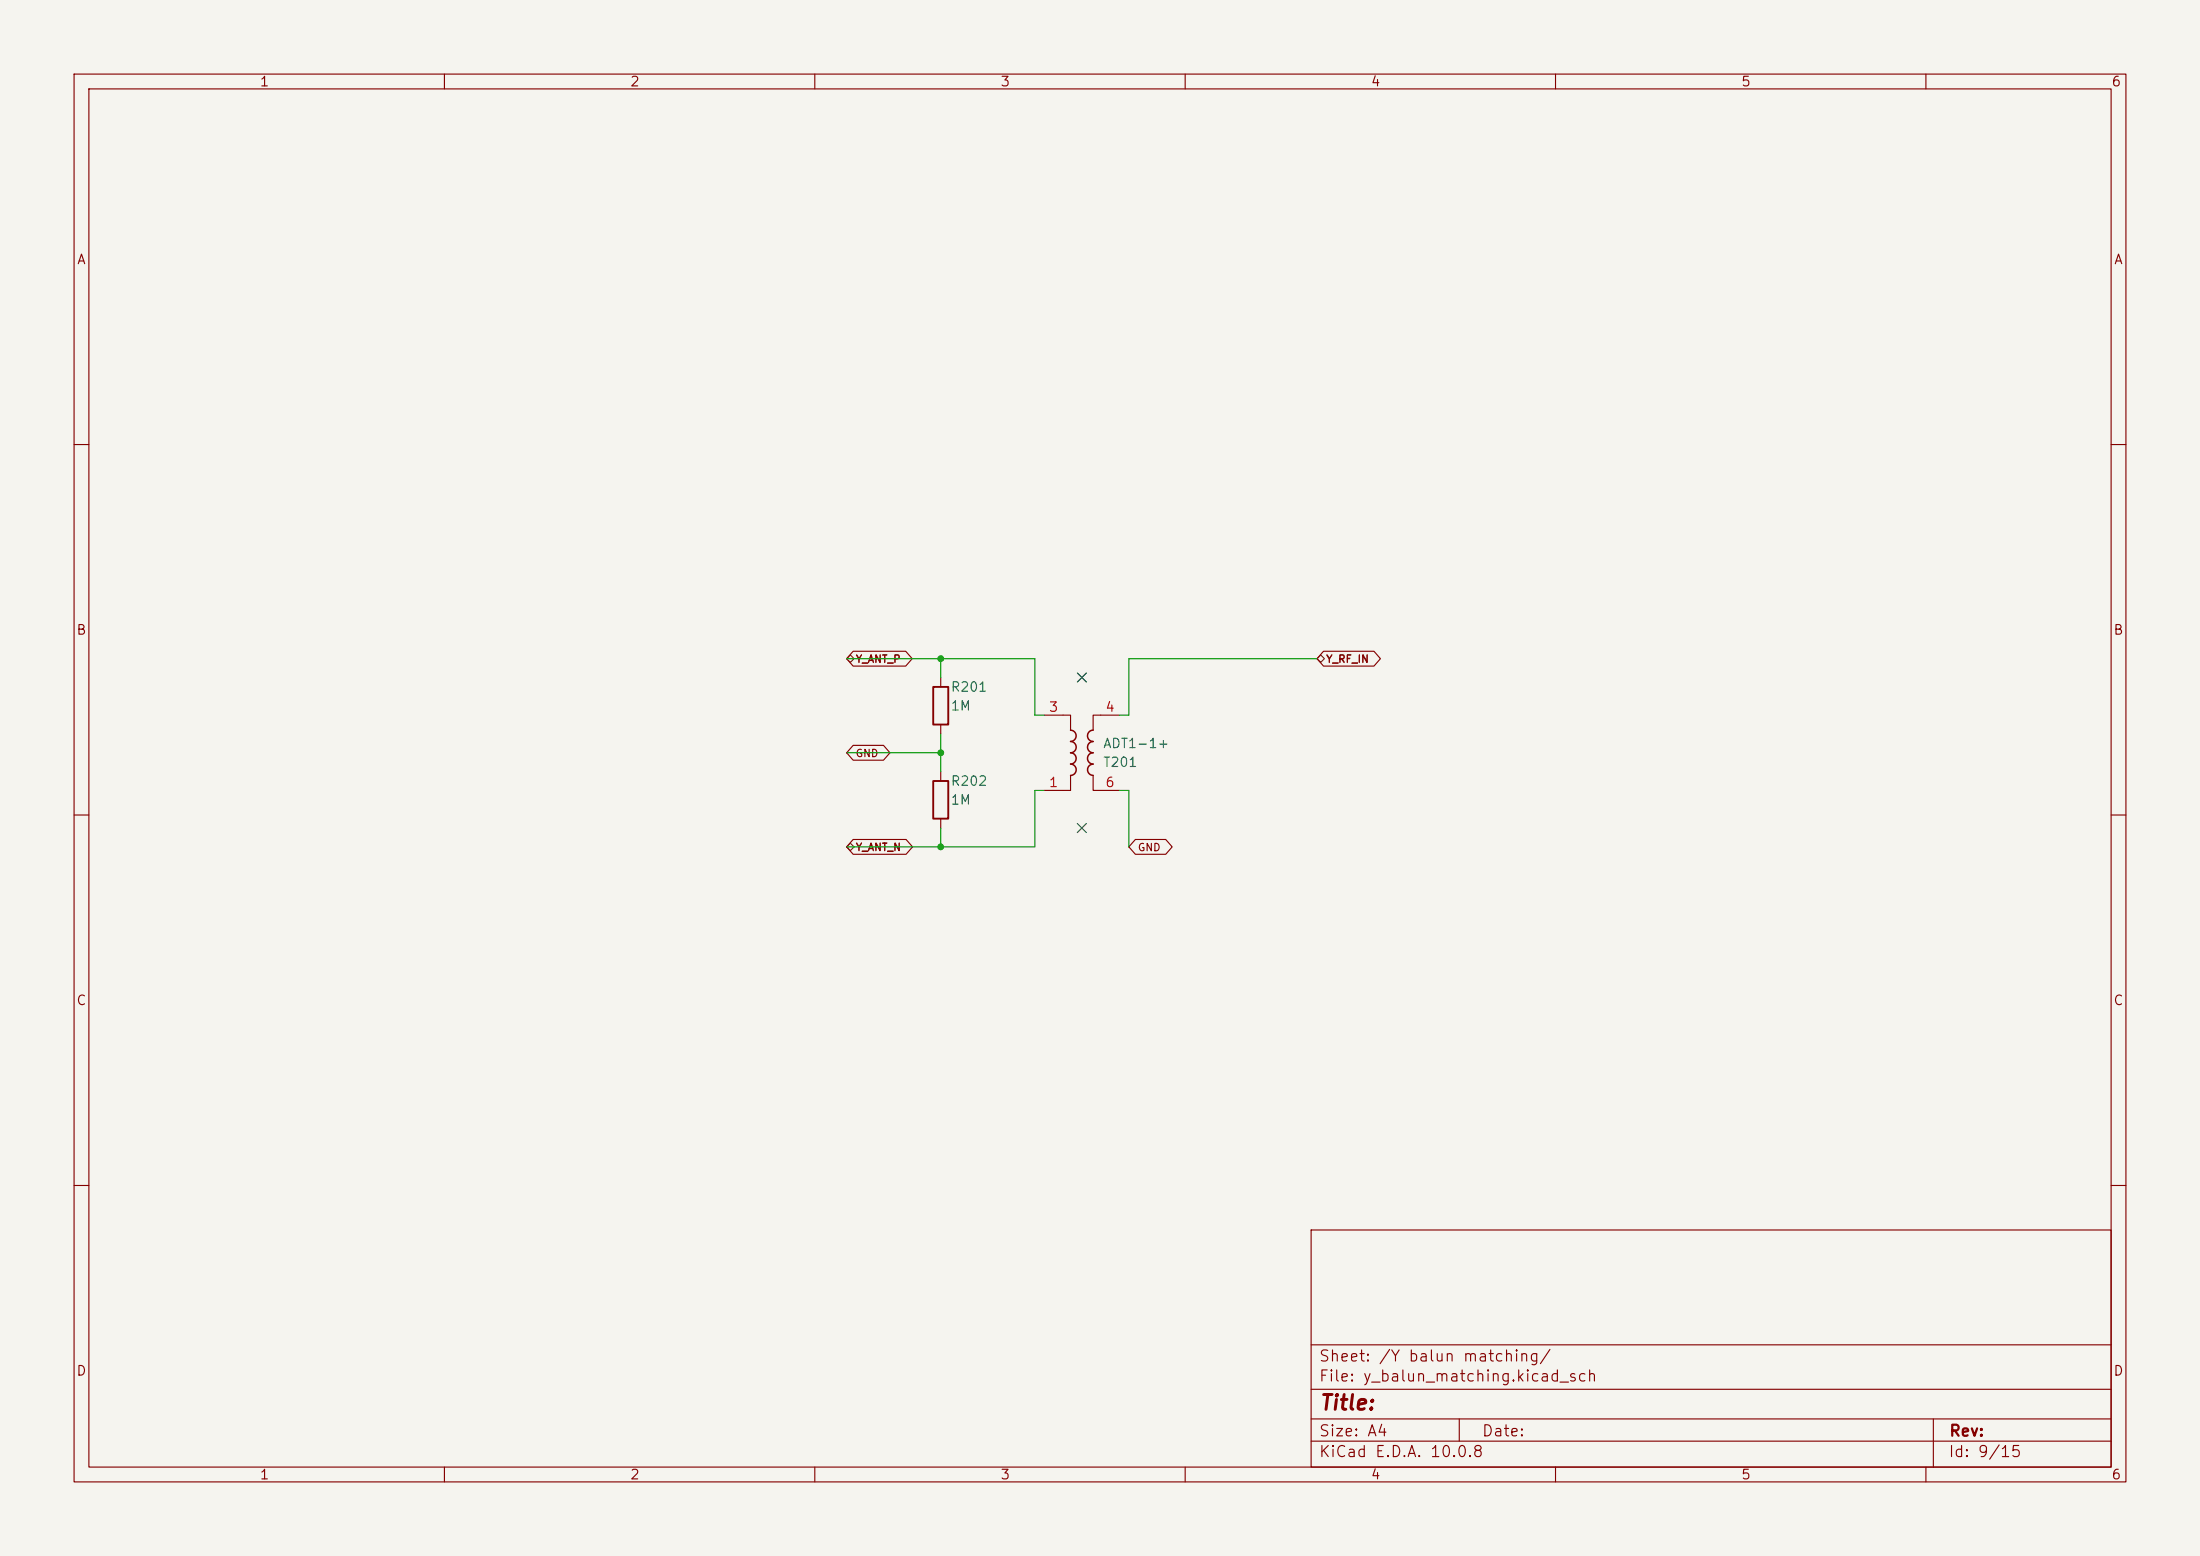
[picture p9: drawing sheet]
(kicad_sch
(version 20260306)
(generator "eeschema")
(paper "A4")
(lib_symbols (symbol "review:R202" (pin_numbers (hide yes)) (pin_names (offset 0)) (exclude_from_sim no) (in_bom yes) (on_board yes) (in_pos_files yes) (duplicate_pin_numbers_are_jumpers no) (property "Reference" "R" (at 2.032 0 90) (show_name no) (do_not_autoplace no) (effects (font (size 1.27 1.27)))) (property "Value" "R" (at 0 0 90) (show_name no) (do_not_autoplace no) (effects (font (size 1.27 1.27)))) (property "Footprint" "" (at -1.778 0 90) (show_name no) (do_not_autoplace no) (hide yes) (effects (font (size 1.27 1.27)))) (property "Datasheet" "" (at 0 0 0) (show_name no) (do_not_autoplace no) (hide yes) (effects (font (size 1.27 1.27)))) (property "Description" "Resistor" (at 0 0 0) (show_name no) (do_not_autoplace no) (hide yes) (effects (font (size 1.27 1.27)))) (property "ki_keywords" "R res resistor" (at 0 0 0) (show_name no) (do_not_autoplace no) (hide yes) (effects (font (size 1.27 1.27)))) (property "ki_fp_filters" "R_*" (at 0 0 0) (show_name no) (do_not_autoplace no) (hide yes) (effects (font (size 1.27 1.27)))) (symbol "R202_0_1" (rectangle (start -1.016 -2.54) (end 1.016 2.54) (stroke (width 0.254) (type default)) (fill (type none)))) (symbol "R202_1_1" (pin passive line (at 0 3.81 270) (length 1.27) (name "" (effects (font (size 1.27 1.27)))) (number "2" (effects (font (size 1.27 1.27))))) (pin passive line (at 0 -3.81 90) (length 1.27) (name "" (effects (font (size 1.27 1.27)))) (number "1" (effects (font (size 1.27 1.27)))))) (embedded_fonts no)) (symbol "review:T201" (pin_names (hide yes)) (exclude_from_sim no) (in_bom yes) (on_board yes) (in_pos_files yes) (duplicate_pin_numbers_are_jumpers no) (property "Reference" "TR" (at 0 6.35 0) (show_name no) (do_not_autoplace no) (effects (font (size 1.27 1.27)))) (property "Value" "ADT1-1" (at 0 -6.35 0) (show_name no) (do_not_autoplace no) (effects (font (size 1.27 1.27)))) (property "Footprint" "RF_Mini-Circuits:Mini-Circuits_CD542_H2.84mm" (at 0 -8.89 0) (show_name no) (do_not_autoplace no) (hide yes) (effects (font (size 1.27 1.27)))) (property "Datasheet" "https://www.minicircuits.com/pdfs/ADT1-1+.pdf" (at 0 0 0) (show_name no) (do_not_autoplace no) (hide yes) (effects (font (size 1.27 1.27)))) (property "Description" "0.15-400MHz 1:1 RF Transformer, Balanced to Balanced, CD542" (at 0 0 0) (show_name no) (do_not_autoplace no) (hide yes) (effects (font (size 1.27 1.27)))) (property "ki_keywords" "Mini-Circuits RF Transformer" (at 0 0 0) (show_name no) (do_not_autoplace no) (hide yes) (effects (font (size 1.27 1.27)))) (property "ki_fp_filters" "Mini?Circuits*CD542*" (at 0 0 0) (show_name no) (do_not_autoplace no) (hide yes) (effects (font (size 1.27 1.27)))) (symbol "T201_0_1" (polyline (pts (xy -2.54 5.08) (xy -1.524 5.08) (xy -1.524 3.048)) (stroke (width 0.1524) (type default)) (fill (type none))) (arc (start -1.524 3.048) (mid -0.7653 2.286) (end -1.524 1.524) (stroke (width 0.2032) (type default)) (fill (type none))) (arc (start -1.524 1.524) (mid -0.7653 0.762) (end -1.524 0) (stroke (width 0.2032) (type default)) (fill (type none))) (arc (start -1.524 0) (mid -0.7653 -0.762) (end -1.524 -1.524) (stroke (width 0.2032) (type default)) (fill (type none))) (arc (start -1.524 -1.524) (mid -0.7653 -2.286) (end -1.524 -3.048) (stroke (width 0.2032) (type default)) (fill (type none))) (polyline (pts (xy -1.524 -3.048) (xy -1.524 -5.08) (xy -2.54 -5.08)) (stroke (width 0.1524) (type default)) (fill (type none))) (polyline (pts (xy 1.524 3.048) (xy 1.524 5.08) (xy 2.54 5.08)) (stroke (width 0.1524) (type default)) (fill (type none))) (arc (start 1.524 1.524) (mid 0.7653 2.286) (end 1.524 3.048) (stroke (width 0.2032) (type default)) (fill (type none))) (arc (start 1.524 0) (mid 0.7653 0.762) (end 1.524 1.524) (stroke (width 0.2032) (type default)) (fill (type none))) (arc (start 1.524 -1.524) (mid 0.7653 -0.762) (end 1.524 0) (stroke (width 0.2032) (type default)) (fill (type none))) (arc (start 1.524 -3.048) (mid 0.7653 -2.286) (end 1.524 -1.524) (stroke (width 0.2032) (type default)) (fill (type none))) (polyline (pts (xy 2.54 -5.08) (xy 1.524 -5.08) (xy 1.524 -3.048)) (stroke (width 0.1524) (type default)) (fill (type none)))) (symbol "T201_1_1" (pin passive line (at -5.08 -5.08 0) (length 2.54) (name "" (effects (font (size 1.27 1.27)))) (number "1" (effects (font (size 1.27 1.27))))) (pin passive line (at -5.08 5.08 0) (length 2.54) (name "" (effects (font (size 1.27 1.27)))) (number "3" (effects (font (size 1.27 1.27))))) (pin passive line (at 5.08 5.08 180) (length 2.54) (name "" (effects (font (size 1.27 1.27)))) (number "4" (effects (font (size 1.27 1.27))))) (pin passive line (at 5.08 -5.08 180) (length 2.54) (name "" (effects (font (size 1.27 1.27)))) (number "6" (effects (font (size 1.27 1.27))))) (pin passive line (at 0 10.16 0) (length 0) (hide yes) (name "~" (effects (font (size 1 1)))) (number "2" (effects (font (size 1 1))))) (pin passive line (at 0 -10.16 0) (length 0) (hide yes) (name "~" (effects (font (size 1 1)))) (number "5" (effects (font (size 1 1)))))) (embedded_fonts no)) (symbol "review:R201" (pin_numbers (hide yes)) (pin_names (offset 0)) (exclude_from_sim no) (in_bom yes) (on_board yes) (in_pos_files yes) (duplicate_pin_numbers_are_jumpers no) (property "Reference" "R" (at 2.032 0 90) (show_name no) (do_not_autoplace no) (effects (font (size 1.27 1.27)))) (property "Value" "R" (at 0 0 90) (show_name no) (do_not_autoplace no) (effects (font (size 1.27 1.27)))) (property "Footprint" "" (at -1.778 0 90) (show_name no) (do_not_autoplace no) (hide yes) (effects (font (size 1.27 1.27)))) (property "Datasheet" "" (at 0 0 0) (show_name no) (do_not_autoplace no) (hide yes) (effects (font (size 1.27 1.27)))) (property "Description" "Resistor" (at 0 0 0) (show_name no) (do_not_autoplace no) (hide yes) (effects (font (size 1.27 1.27)))) (property "ki_keywords" "R res resistor" (at 0 0 0) (show_name no) (do_not_autoplace no) (hide yes) (effects (font (size 1.27 1.27)))) (property "ki_fp_filters" "R_*" (at 0 0 0) (show_name no) (do_not_autoplace no) (hide yes) (effects (font (size 1.27 1.27)))) (symbol "R201_0_1" (rectangle (start -1.016 -2.54) (end 1.016 2.54) (stroke (width 0.254) (type default)) (fill (type none)))) (symbol "R201_1_1" (pin passive line (at 0 3.81 270) (length 1.27) (name "" (effects (font (size 1.27 1.27)))) (number "2" (effects (font (size 1.27 1.27))))) (pin passive line (at 0 -3.81 90) (length 1.27) (name "" (effects (font (size 1.27 1.27)))) (number "1" (effects (font (size 1.27 1.27)))))) (embedded_fonts no)))
(symbol (lib_id "review:R202") (at 127 107.95 0) (unit 1) (body_style 1) (exclude_from_sim no) (in_bom yes) (on_board yes) (in_pos_files yes) (dnp no) (property "Reference" "R202" (at 128.27 105.41 0) (show_name no) (do_not_autoplace no) (effects (font (size 1.27 1.27)) (justify left))) (property "Value" "1M" (at 128.27 107.95 0) (show_name no) (do_not_autoplace no) (effects (font (size 1.27 1.27)) (justify left))) (property "Footprint" "metantenna:0805" (at 125.222 107.95 90) (hide yes) (show_name no) (do_not_autoplace no) (effects (font (size 1.27 1.27)))) (property "Datasheet" "https://jlcpcb.com/partdetail/C17514" (at 127 107.95 0) (hide yes) (show_name no) (do_not_autoplace no) (effects (font (size 1.27 1.27)))) (property "Description" "JLC sourcing candidate; 0805W8F1004T5E" (at 128.27 110.4901 0) (show_name no) (do_not_autoplace no) (effects (font (size 1.27 1.27)) (justify left) (hide yes))) (property "MPN" "0805W8F1004T5E" (at 0 0 0) (effects (font (size 1 1)) (hide yes))))
(symbol (lib_id "review:T201") (at 146.05 101.6 0) (unit 1) (body_style 1) (exclude_from_sim no) (in_bom yes) (on_board yes) (in_pos_files yes) (dnp no) (property "Reference" "T201" (at 148.844 102.87 0) (show_name no) (do_not_autoplace no) (effects (font (size 1.27 1.27)) (justify left))) (property "Value" "ADT1-1+" (at 148.844 100.33 0) (show_name no) (do_not_autoplace no) (effects (font (size 1.27 1.27)) (justify left))) (property "Footprint" "metantenna:CD542" (at 146.05 110.49 0) (hide yes) (show_name no) (do_not_autoplace no) (effects (font (size 1.27 1.27)))) (property "Datasheet" "https://www.minicircuits.com/pdfs/ADT1-1+.pdf" (at 146.05 101.6 0) (hide yes) (show_name no) (do_not_autoplace no) (effects (font (size 1.27 1.27)))) (property "Description" "0.15-400MHz 1:1 RF Transformer, Balanced to Balanced, CD542" (at 146.05 101.6 0) (hide yes) (show_name no) (do_not_autoplace no) (effects (font (size 1.27 1.27)) (hide yes))) (property "MPN" "ADT1-1+" (at 0 0 0) (effects (font (size 1 1)) (hide yes))))
(no_connect (at 146.05 91.44))
(no_connect (at 146.05 111.76))
(symbol (lib_id "review:R201") (at 127 95.25 180) (unit 1) (body_style 1) (exclude_from_sim no) (in_bom yes) (on_board yes) (in_pos_files yes) (dnp no) (property "Reference" "R201" (at 128.27 92.71 0) (show_name no) (do_not_autoplace no) (effects (font (size 1.27 1.27)) (justify right))) (property "Value" "1M" (at 128.27 95.25 0) (show_name no) (do_not_autoplace no) (effects (font (size 1.27 1.27)) (justify right))) (property "Footprint" "metantenna:0805" (at 128.778 95.25 90) (hide yes) (show_name no) (do_not_autoplace no) (effects (font (size 1.27 1.27)))) (property "Datasheet" "https://jlcpcb.com/partdetail/C17514" (at 127 95.25 0) (hide yes) (show_name no) (do_not_autoplace no) (effects (font (size 1.27 1.27)))) (property "Description" "JLC sourcing candidate; 0805W8F1004T5E" (at 125.73 92.7099 0) (show_name no) (do_not_autoplace no) (effects (font (size 1.27 1.27)) (justify left) (hide yes))) (property "MPN" "0805W8F1004T5E" (at 0 0 0) (effects (font (size 1 1)) (hide yes))))
(wire (pts (xy 127 111.76) (xy 127 114.3)) (stroke (width 0) (type default)))
(wire (pts (xy 127 114.3) (xy 139.7 114.3)) (stroke (width 0) (type default)))
(wire (pts (xy 152.4 106.68) (xy 152.4 114.3)) (stroke (width 0) (type default)))
(wire (pts (xy 127 101.6) (xy 127 104.14)) (stroke (width 0) (type default)))
(wire (pts (xy 114.3 101.6) (xy 127 101.6)) (stroke (width 0) (type default)))
(wire (pts (xy 127 88.9) (xy 139.7 88.9)) (stroke (width 0) (type default)))
(wire (pts (xy 151.13 96.52) (xy 152.4 96.52)) (stroke (width 0) (type default)))
(wire (pts (xy 127 99.06) (xy 127 101.6)) (stroke (width 0) (type default)))
(wire (pts (xy 139.7 106.68) (xy 139.7 114.3)) (stroke (width 0) (type default)))
(wire (pts (xy 114.3 114.3) (xy 127 114.3)) (stroke (width 0) (type default)))
(wire (pts (xy 152.4 96.52) (xy 152.4 88.9)) (stroke (width 0) (type default)))
(wire (pts (xy 127 88.9) (xy 127 91.44)) (stroke (width 0) (type default)))
(wire (pts (xy 114.3 88.9) (xy 127 88.9)) (stroke (width 0) (type default)))
(wire (pts (xy 139.7 96.52) (xy 139.7 88.9)) (stroke (width 0) (type default)))
(wire (pts (xy 152.4 88.9) (xy 177.8 88.9)) (stroke (width 0) (type default)))
(wire (pts (xy 151.13 106.68) (xy 152.4 106.68)) (stroke (width 0) (type default)))
(wire (pts (xy 140.97 96.52) (xy 139.7 96.52)) (stroke (width 0) (type default)))
(wire (pts (xy 140.97 106.68) (xy 139.7 106.68)) (stroke (width 0) (type default)))
(junction (at 127 101.6) (diameter 0) (color 0 0 0 0))
(junction (at 127 88.9) (diameter 0) (color 0 0 0 0))
(junction (at 127 114.3) (diameter 0) (color 0 0 0 0))
(global_label "GND" (shape bidirectional) (at 114.3 101.6 0) (effects (font (size 1 1)) (justify left)))
(global_label "Y_ANT_N" (shape bidirectional) (at 114.3 114.3 0) (effects (font (size 1 1)) (justify left)))
(global_label "Y_ANT_P" (shape bidirectional) (at 114.3 88.9 0) (effects (font (size 1 1)) (justify left)))
(global_label "Y_RF_IN" (shape bidirectional) (at 177.8 88.9 0) (effects (font (size 1 1)) (justify left)))
(global_label "GND" (shape bidirectional) (at 152.4 114.3 0) (effects (font (size 1 1)) (justify left)))
(hierarchical_label "Y_ANT_N" (shape bidirectional) (at 114.3 114.3 0) (effects (font (size 1 1)) (justify left)))
(hierarchical_label "Y_ANT_P" (shape bidirectional) (at 114.3 88.9 0) (effects (font (size 1 1)) (justify left)))
(hierarchical_label "Y_RF_IN" (shape bidirectional) (at 177.8 88.9 0) (effects (font (size 1 1)) (justify left))))
